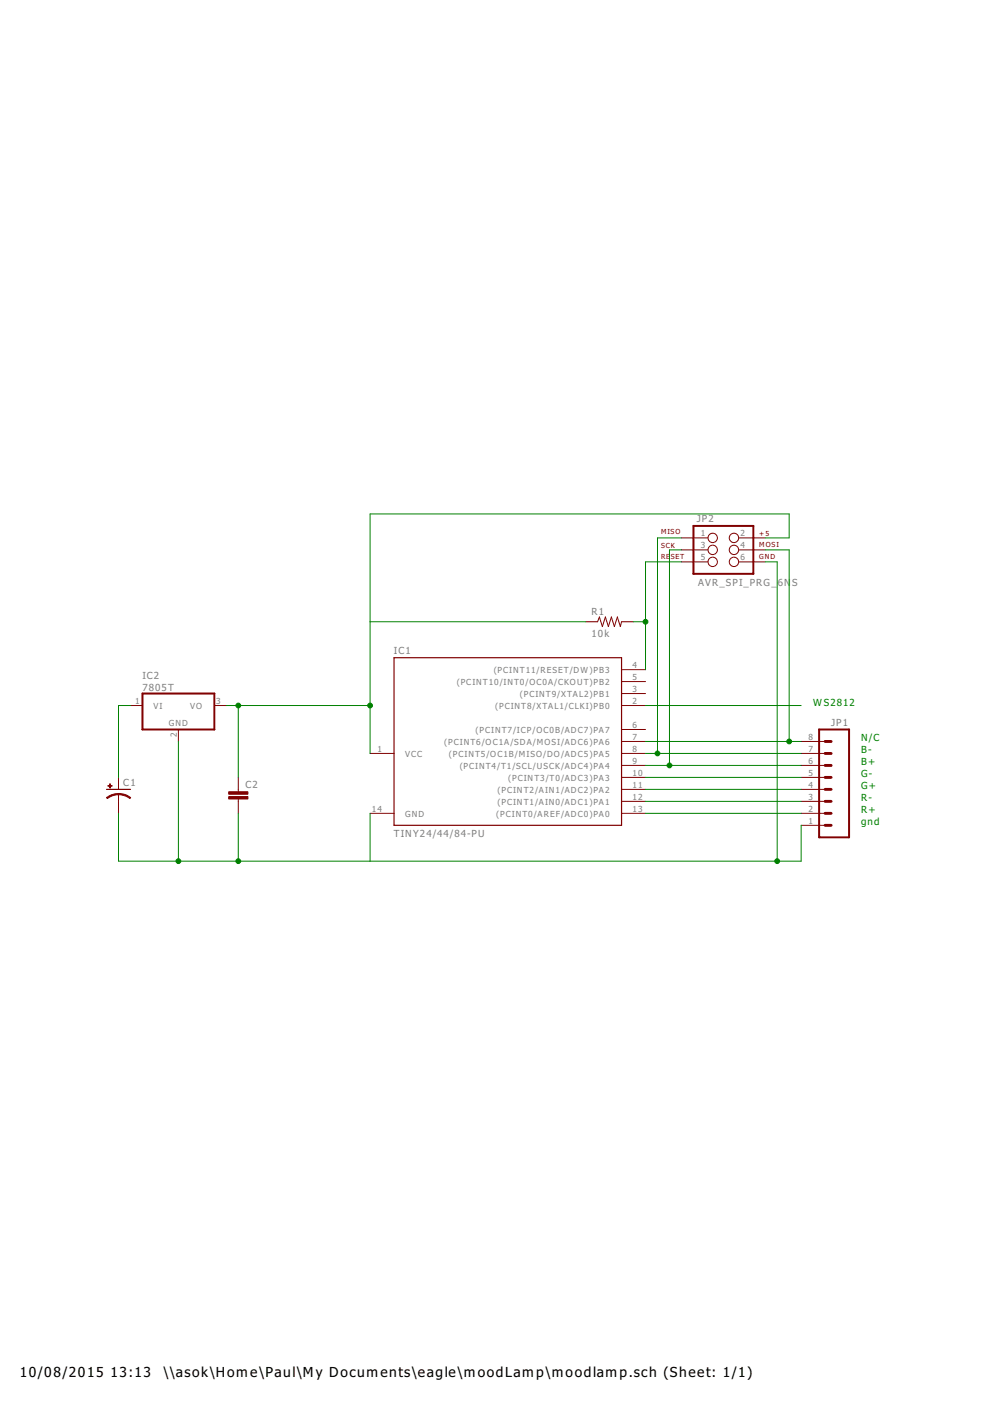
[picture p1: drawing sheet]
<svg xmlns="http://www.w3.org/2000/svg" width="210mm" height="297mm" viewBox="0 0 210 297" stroke-linecap="round" stroke-linejoin="round" font-family="sans-serif">
<path d="M83.5 139.4h48.3v35.6h-48.3zM22.6 167.4h5.1" fill="none" stroke="#800000" stroke-width=".25"/>
<g fill="none" stroke="#800000" stroke-width=".21">
<path d="M144.5 114h5.6M144.5 116.6h5.6M144.5 119.1h5.6M156.6 114h5.6M156.6 116.6h5.6M156.6 119.1h5.6M124.2 131.8h2.5l.4-1 .6 2 .7-2 .6 2 .6-2 .7 2 .6-2 .6 2 .3-1h2.5M27.7 149.6h2.5M37.8 154.7v2.5M45.4 149.6h2.6M78.5 159.7h5M131.8 159.7h5.1"/>
<path d="M131.8 154.7h5.1M131.8 157.2h5.1M131.8 142h5.1M131.8 144.5h5.1M131.8 147h5.1M131.8 149.6h5.1M169.9 159.7h5M169.9 157.2h5M25.1 164.8v2.6M25.1 168.4v4M50.5 164.8v3.1M50.5 169.4v3"/>
<path d="M78.5 172.4h5M131.8 172.4h5.1M131.8 162.3h5.1M131.8 164.8h5.1M131.8 167.4h5.1M131.8 169.9h5.1M169.9 172.4h5M169.9 162.3h5M169.9 164.8h5M169.9 167.4h5M169.9 169.9h5M169.9 175h5"/>
<circle cx="151.1" cy="114" r=".99"/>
<circle cx="151.1" cy="119.1" r=".99"/>
<circle cx="151.1" cy="116.6" r=".99"/>
<circle cx="155.6" cy="114" r=".99"/>
<circle cx="155.6" cy="116.6" r=".99"/>
<circle cx="155.6" cy="119.1" r=".99"/>
</g>
<path d="M147 111.5h12.7v10.2h-12.7zM30.2 147h15.2v7.7h-15.2zM173.7 154.7h6.3v22.8h-6.3z" fill="none" stroke="#800000" stroke-width=".42"/>
<path d="M174.9 159.7h1.3M174.9 157.2h1.3M174.9 169.9h1.3M174.9 172.4h1.3M174.9 175h1.3M174.9 164.8h1.3M174.9 167.4h1.3M174.9 162.3h1.3" fill="none" stroke="#800000" stroke-width=".61"/>
<g fill="#800000" stroke="#800000" stroke-width=".21">
<path d="M25.1 168.2h.3a3.9 3.9 0 0 1 2.3 .9l-.2 .2-1.3-.7-1.1-.1z" fill-rule="evenodd"/>
<path d="M22.6 169.1l1.2-.6 1.3-.2v.2l-1 .1-1.3 .7z" fill-rule="evenodd"/>
</g>
<g fill="#800000" stroke="#800000" stroke-width=".21">
<path d="M22.9 166.6h.9v.1h-.9z"/>
<path d="M23.3 166.2h.1v.9h-.1z"/>
<path d="M48.5 168.9h4.1v.5h-4.1z"/>
<path d="M48.5 167.9h4.1v.5h-4.1z"/>
</g>
<g fill="none" stroke="#008000" stroke-width=".21">
<path d="M144.5 114h-5.1v45.7M144.5 119.1h-7.6v22.9M144.5 116.6h-2.6v45.7M162.2 114h5.1v-5h-88.8v50.7M162.2 116.6h5.1v40.6M162.2 119.1h2.6v63.5M78.5 131.8h45.7M134.3 131.8h2.6M27.7 149.6h-2.6v15.2M37.8 157.2v25.4M48 149.6h30.5M50.5 149.6v15.2"/>
<path d="M136.9 149.6h33M136.9 159.7h33M136.9 157.2h33M25.1 172.4v10.2h144.8v-7.6M50.5 172.4v10.2M78.5 172.4v10.2M136.9 172.4h33M136.9 169.9h33M136.9 167.4h33M136.9 164.8h33M136.9 162.3h33"/>
</g>
<g fill="#008000" stroke="#008000" stroke-width=".21">
<circle cx="50.5" cy="149.6" r=".51"/>
<circle cx="78.5" cy="149.6" r=".51"/>
<circle cx="50.5" cy="182.6" r=".51"/>
<circle cx="37.8" cy="182.6" r=".51"/>
<circle cx="164.8" cy="182.6" r=".51"/>
<circle cx="141.9" cy="162.3" r=".51"/>
<circle cx="139.4" cy="159.7" r=".51"/>
<circle cx="167.3" cy="157.2" r=".51"/>
<circle cx="136.9" cy="131.8" r=".51"/>
</g>
<g font-size="3.5">
<text x="4.2" y="291.8">10/08/2015</text>
<text x="23.4" y="291.8">13:13</text>
<text x="34.6" y="291.8">\\asok\Home\Paul\My Documents\eagle\moodLamp\moodlamp.sch (Sheet: 1/1)</text>
</g>
<g font-size="2.5" fill="#808080">
<text x="147.8" y="110.8">JP2</text>
<text x="148" y="124.2">AVR_SPI_PRG_</text>
<text x="164.9" y="124.2">6N</text>
<text x="168" y="124.2">S</text>
<text x="125.4" y="130.3">R1</text>
<text x="125.4" y="135.1">10k</text>
<text x="30.2" y="143.9">IC2</text>
<text x="83.5" y="138.7">IC1</text>
<text x="30.2" y="146.4">7805T</text>
<text x="176.3" y="153.9">JP1</text>
<text x="26.1" y="166.7">C1</text>
<text x="52" y="167">C2</text>
<text x="83.5" y="177.5">TINY24/44/84-PU</text>
</g>
<g font-size="2.5" fill="#008000">
<text x="172.4" y="149.6">WS2812</text>
<text x="182.6" y="159.7">B-</text>
<text x="182.6" y="157.2">N/C</text>
<text x="182.6" y="167.4">G+</text>
<text x="182.6" y="164.8">G-</text>
<text x="182.6" y="162.3">B+</text>
<text x="182.6" y="172.4">R+</text>
<text x="182.6" y="169.9">R-</text>
<text x="182.6" y="175">gnd</text>
</g>
<g font-size="2.1" fill="#808080">
<text x="148.6" y="113.7">1</text>
<text x="157" y="113.7">2</text>
<text x="148.6" y="116.2">3</text>
<text x="148.6" y="118.8">5</text>
<text x="157" y="116.2">4</text>
<text x="157" y="118.8">6</text>
<text x="104.7" y="142.7">(PCINT11/RESET/DW)PB3</text>
<text x="134.1" y="141.6">4</text>
<text x="28.7" y="149.2">1</text>
<text x="45.8" y="149.2">3</text>
<text x="96.8" y="145.3">(PCINT10/INT0/OC0A/CKOUT)PB2</text>
<text x="110.2" y="147.8">(PCINT9/XTAL2)PB1</text>
<text x="134.1" y="144.2">5</text>
<text x="134.1" y="146.7">3</text>
<text x="134.1" y="149.2">2</text>
<text x="32.5" y="150.4">VI</text>
<text x="35.8" y="153.9">GND</text>
<text x="40.3" y="150.4">VO</text>
<text x="100.8" y="155.4">(PCINT7/ICP/OC0B/ADC7)PA7</text>
<text x="105" y="150.4">(PCINT8/XTAL1/CLKI)PB0</text>
<text x="134.1" y="154.3">6</text>
<text x="37.5" y="156.2" transform="rotate(-90 37.5 156.2)">2</text>
<text x="80" y="159.4">1</text>
<text x="85.9" y="160.5">VCC</text>
<text x="94.2" y="158">(PCINT6/OC1A/SDA/MOSI/ADC6)PA6</text>
<text x="95.2" y="160.5">(PCINT5/OC1B/MISO/DO/ADC5)PA5</text>
<text x="134.1" y="156.9">7</text>
<text x="134.1" y="159.4">8</text>
<text x="134.1" y="161.9">9</text>
<text x="171.4" y="161.9">6</text>
<text x="171.4" y="159.4">7</text>
<text x="171.4" y="156.9">8</text>
<text x="97.5" y="163">(PCINT4/T1/SCL/USCK/ADC4)PA4</text>
<text x="107.8" y="165.6">(PCINT3/T0/ADC3)PA3</text>
<text x="134.1" y="164.5">10</text>
<text x="134.1" y="167">11</text>
<text x="171.4" y="167">4</text>
<text x="171.4" y="164.5">5</text>
<text x="78.9" y="172.1">14</text>
<text x="85.9" y="173.2">GND</text>
<text x="105.2" y="173.2">(PCINT0/AREF/ADC0)PA0</text>
<text x="105.5" y="168.1">(PCINT2/AIN1/ADC2)PA2</text>
<text x="105.5" y="170.7">(PCINT1/AIN0/ADC1)PA1</text>
<text x="134.1" y="169.5">12</text>
<text x="134.1" y="172.1">13</text>
<text x="171.4" y="172.1">2</text>
<text x="171.4" y="169.5">3</text>
<text x="171.4" y="174.6">1</text>
</g>
<g font-size="1.8" fill="#800000">
<text x="140.2" y="113.3">MISO</text>
<text x="161" y="113.5">+5</text>
<text x="140.2" y="118.6">RE</text>
<text x="140.2" y="116.1">SCK</text>
<text x="142.3" y="118.6">SET</text>
<text x="161" y="116">MOSI</text>
<text x="161" y="118.6">GND</text>
</g>
</svg>
